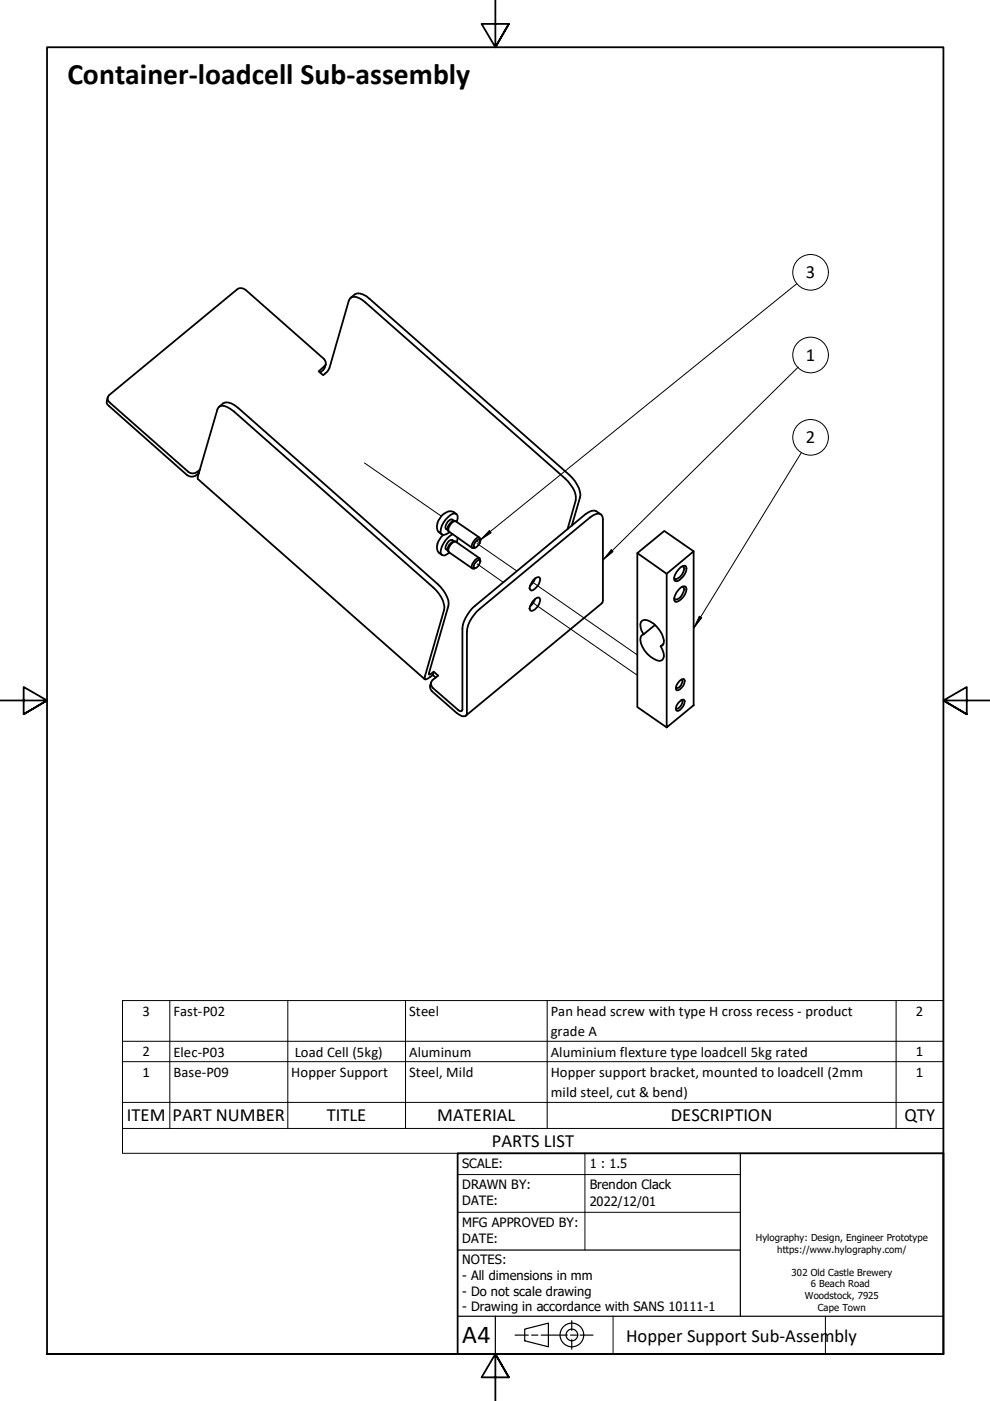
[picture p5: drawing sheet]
<svg xmlns="http://www.w3.org/2000/svg" width="210mm" height="297mm" viewBox="0 0 210 297" stroke-linecap="round" stroke-linejoin="round" font-family="sans-serif">
<!-- layer: Tweak Trail (Hylo) -->
<path d="M77.3 98.2l16.3 11.3M101.2 114.7l.7 .5M101.2 115.2l8.4 5.9M101.2 119.6l5.5 3.9M112.8 123.4l22.3 15.5M112.8 127.7l22.3 15.5" fill="none" stroke="#000" stroke-width=".21"/>
<!-- layer: Visible (Hylo) -->
<g fill="none" stroke="#000" stroke-width=".38">
<path d="M69.1 77.3a2.44 2.44 0 0 1-1.2 1.7M74.3 63.2l.9-.8a2.25 2.25 0 0 1 2.5 .4l43 37.9a6.3 6.3 0 0 1 2.3 4.7l-1.8 6.1M22.9 84.2l-.3 1.1 .5 .7 16.5 14.7a1.77 1.77 0 0 0 2.6-.4M42.4 99.6a1.78 1.78 0 0 1-2.5 .4l-16.7-14.7a.97 .97 0 0 1 0-1.6l27-22.3a1.39 1.39 0 0 1 1.9 .1l16.6 14.6a1.02 1.02 0 0 1 0 1.6l-1.1 1 .9 .9 .8-.7 .5-.9 4.2-14.3a1.39 1.39 0 0 1 2.2-.5l1.3 .9 43 38a5.9 5.9 0 0 1 1.6 3.5l-1.8 6.6M46.4 86.3l.9-.8a2.25 2.25 0 0 1 2.4 .4l43.1 37.9a6.7 6.7 0 0 1 2.3 4.1l-4.2 14.9 .1 .3 .2-.1 .7-.6 1 .8-1.2 1a1.15 1.15 0 0 0 .1 1.6l5.6 4.9h.5l.1-.2v-17.2a7.3 7.3 0 0 1 2.7-4.9l23.4-19.4a2.12 2.12 0 0 1 3.3 .1M92.8 111a1.78 1.78 0 0 0 .9 2.3M92.8 115.3a1.78 1.78 0 0 0 .9 2.4M94 113.4l-.7 .7-.6 1.2M94.2 108.9l-.8 .7-.7 1.3M94.2 108.9a1.68 1.68 0 0 1 2.5 .1M95.9 113.3a5.1 5.1 0 0 0-2.5 3.8l.5 .6 .4 .1 1-.7M96.3 110.4l-.4-.2a1.41 1.41 0 0 0-1.4 1.3l.1 .6 .4 .3"/>
<path d="M96.3 114.8l-.4-.3a1.62 1.62 0 0 0-1.3 1.9l.4 .4M96.6 110.5a1.6 1.6 0 0 0-1.7 1.9l.2 .2M96.6 114.8a1.61 1.61 0 0 0-1.5 2.2M96.8 110.6l.2-.6v-.6l-.2-.4a1.36 1.36 0 0 0-1.7 .6 3.7 3.7 0 0 0-1.6 3.5 1.22 1.22 0 0 0 1.8-.3M97 114l-.2 1M100.9 114.8l.3-.3 .5-.1a1.46 1.46 0 0 1-.8 1.7h-.3a1.02 1.02 0 0 1 .3-1.3zM100.9 119.2l.6-.5h.2a1.43 1.43 0 0 1-1.1 1.7 .94 .94 0 0 1 .3-1.2zM101.7 114l-5.1-3.5a1.77 1.77 0 0 0-1.4 2.2l4.9 3.5M101.7 118.3l-5.1-3.4a1.79 1.79 0 0 0-1.4 2.2l4.9 3.4M101.9 114.6l-.2-.6a1.02 1.02 0 0 0-1.2 .7l-.4 .5-.1 .8 .2 .2 .6-.1M101.9 119l-.2-.7a1.8 1.8 0 0 0-1.7 2.1l.2 .2 .6-.2M135.1 117.3l6.3 4.4"/>
<path d="M147.1 116.9l-6.3-4.3-5.7 4.7v32.6l6.3 4.3M113 123.1a1.14 1.14 0 0 1 1.4-.6 2.43 2.43 0 0 1-1.8 2.7l-.2-.2a2.13 2.13 0 0 1 .6-1.9zM113 127.5l.9-.8h.3l.2 .2a2.4 2.4 0 0 1-1.8 2.6l-.2-.1a2.13 2.13 0 0 1 .6-1.9zM113.5 122.6l-.5 .9-.6 .7M113.5 127l-.5 .9-.6 .7M136.5 134.5a2.97 2.97 0 0 1-.6-2.6 1.39 1.39 0 0 1 2-.1 6.1 6.1 0 0 1 2.9 4l-.1 .6-.2 .4-.4 .2M136.5 134.5a1.34 1.34 0 0 0-.6 1.9 5.7 5.7 0 0 0 3.9 3.7 1.13 1.13 0 0 0 .9-1.6l-.6-1.5M138.9 132.5l-2.4 2M140.7 136.6l-.6 .4M141.4 121.7l5.7-4.8v32.6l-5.7 4.7zM143.9 120.7a1.14 1.14 0 0 1 1.6-.6 2.97 2.97 0 0 1-2.1 3.1h-.3a1.57 1.57 0 0 1 .3-1.9zM143.9 125l.4-.4 .9-.3a1.22 1.22 0 0 1 0 1.7 3.4 3.4 0 0 1-1.8 1.6h-.3a1.66 1.66 0 0 1 .3-2z"/>
<path d="M144.7 120.1h.2a2.21 2.21 0 0 1-1.8 2.7l-.2-.3M144.7 124.4l.2 .1a2.19 2.19 0 0 1-1.8 2.6l-.2-.2M91.4 144.7a1.55 1.55 0 0 0 .2 1.8l5.2 4.7a1.92 1.92 0 0 0 1.9 .6l.2-.2 .1-.4v-17.2a7 7 0 0 1 2.7-4.9l23.4-19.4a2.59 2.59 0 0 1 2.2-.7l.3 .2 .2 .9v17.6l-29.1 24.1M91.9 142.4l-.1 .7M92.4 143.7l-.6-.6-1.4 .9-.3 .1-.1-.2 4.2-14.6a5.5 5.5 0 0 0-2.3-4.7l-42.3-37.4a3.5 3.5 0 0 0-3-1l-.5 .6-4.2 14.3 .1 .5 48 42.4M144.1 148.7l.4-.3h.6a2.17 2.17 0 0 1-1.3 2.3h-.4a1.53 1.53 0 0 1 .7-2zM144.1 144.3l.8-.4a.99 .99 0 0 1 0 1.4 1.68 1.68 0 0 1-1.5 1.1 1.61 1.61 0 0 1 .7-2.1zM144.5 144.1l.2 .1a1.54 1.54 0 0 1-1.3 1.7l-.1-.1M144.5 148.4l.2 .1a1.65 1.65 0 0 1-1.3 1.8l-.1-.1"/>
</g>
<!-- layer: Symbol (Hylo) -->
<g fill="none" stroke="#000" stroke-width=".21">
<path d="M169 60.1l-67.1 54.4M169.2 77.8l-41.4 40.9M169.9 95.9l-22.8 37.3M103.8 112.5l.3 .5-2.2 1.5zM129.6 116.6l.4 .4-2.2 1.7zM148.3 130.7l.5 .3-1.7 2.2zM36 212.1v27.2M61 212.1v27.2M86 212.1v27.2M116 212.1v27.2M190 212.1v27.2M26 233.7h174v-21.6h-174v27.2"/>
<path d="M26 239.3v5.2h174v-5.2M26 220.8h174M26 225.1h174M200 233.7v5.6h-174"/>
<circle cx="171.9" cy="57.7" r="3.8"/>
<circle cx="171.9" cy="75.3" r="3.8"/>
<circle cx="171.9" cy="92.7" r="3.8"/>
</g>
<!-- layer: Border (Hylo) -->
<path d="M105 0v10l-2.9-4.9h5.8l-2.9 4.9 2.9-4.9M0 148.5h10l-5-2.8v5.7l5-2.9-5 2.9M210 148.5h-10l5-2.8v5.7l-5-2.9 5 2.9M10 287.1v-277.1h190v277.1h-190h190M107.9 292l-2.9-4.9 2.9 4.9h-5.8l2.9-4.9v9.9" fill="none" stroke="#000" stroke-width=".38"/>
<!-- layer: Title (Hylo) -->
<g fill="none" stroke="#000" stroke-width=".25">
<path d="M157 244.5v34.6M97 265h60M97 279.1h103M105 279.1v8M109.2 283.1h2.8M111.3 281.8l5-1.3v5l-5-1.2zM112.7 283.1h1.3M114.7 283.1h5.6M121 283.1h1.3M121.2 280v2.1M121.2 284v2.1M123 283.1h2.7"/>
<circle cx="121.3" cy="283" r="2.51"/>
<circle cx="121.3" cy="283" r="1.24"/>
</g>
<path d="M97 257h60M97 249h60M124 244.5v20.5M130 279.1v8M175 279.1v8" fill="none" stroke="#000" stroke-width=".21"/>
<path d="M97 244.5h103v42.6h-103z" fill="none" stroke="#000" stroke-width=".38"/>
<!-- layer: Symbol (Hylo) -->
<g fill="#000">
<path d="M103.8 112.5l.3 .5-2.2 1.5z" fill-rule="evenodd"/>
<path d="M129.6 116.6l.4 .4-2.2 1.7z" fill-rule="evenodd"/>
<path d="M148.3 130.7l.5 .3-1.7 2.2z" fill-rule="evenodd"/>
</g>
<text font-size="6.3" x="14.3" y="17.8">Container-loadcell Sub-assembly</text>
<text font-size="5.5" x="98" y="284.8">A4</text>
<g font-size="3.9">
<text x="170.9" y="59">3</text>
<text x="170.9" y="76.5">1</text>
<text x="170.9" y="94">2</text>
<text x="26.9" y="237.7">ITEM</text>
<text x="36.6" y="237.7">PART NUMBER</text>
<text x="69.3" y="237.7">TITLE</text>
<text x="92.7" y="237.7">MATERIAL</text>
<text x="142.2" y="237.7">DESCRIPTION</text>
<text x="191.8" y="237.7">QTY</text>
<text x="104.3" y="243.1">PARTS LIST</text>
<text x="132.8" y="284.5">Hopper Support Sub-Assembly</text>
</g>
<g font-size="3.1">
<text x="30.2" y="215.3">3</text>
<text x="36.8" y="215.3">Fast-P02</text>
<text x="86.7" y="215.4">Steel</text>
<text x="116.8" y="215.4">Pan head screw with type H cross recess - product</text>
<text x="194.2" y="215.3">2</text>
<text x="116.8" y="219.7">grade A</text>
<text x="30.2" y="224">2</text>
<text x="36.8" y="224">Elec-P03</text>
<text x="62.5" y="224">Load Cell (5kg)</text>
<text x="86.7" y="224">Aluminum</text>
<text x="116.8" y="224">Aluminium flexture type loadcell 5kg rated</text>
<text x="194.2" y="224">1</text>
<text x="30.2" y="228.3">1</text>
<text x="36.8" y="228.3">Base-P09</text>
<text x="61.7" y="228.3">Hopper Support</text>
<text x="86.7" y="228.3">Steel, Mild</text>
<text x="116.8" y="228.3">Hopper support bracket, mounted to loadcell (2mm</text>
<text x="116.8" y="232.6">mild steel, cut &amp; bend)</text>
<text x="194.2" y="228.3">1</text>
</g>
<g font-size="2.7">
<text x="98" y="247.6">SCALE:</text>
<text x="125" y="247.6">1 : 1.5</text>
<text x="98" y="252">DRAWN BY:</text>
<text x="98" y="255.5">DATE:</text>
<text x="125" y="252.1">Brendon Clack</text>
<text x="125" y="255.6">2022/12/01</text>
<text x="98" y="263.5">DATE:</text>
<text x="98" y="260.1">MFG APPROVED BY:</text>
<text x="98" y="268.1">NOTES:</text>
<text x="98" y="271.4">- All dimensions in mm</text>
<text x="98" y="274.7">- Do not scale drawing</text>
<text x="98" y="278">- Drawing in accordance with SANS 10111-1</text>
</g>
<g font-size="2">
<text x="160.3" y="263.1">Hylography: Design, Engineer Prototype</text>
<text x="164.8" y="265.6">https://www.hylography.com/</text>
<text x="167.8" y="270.5">302 Old Castle Brewery</text>
<text x="170.6" y="275.4">Woodstock, 7925</text>
<text x="171.9" y="273">6 Beach Road</text>
<text x="173.4" y="277.9">Cape Town</text>
</g>
</svg>
